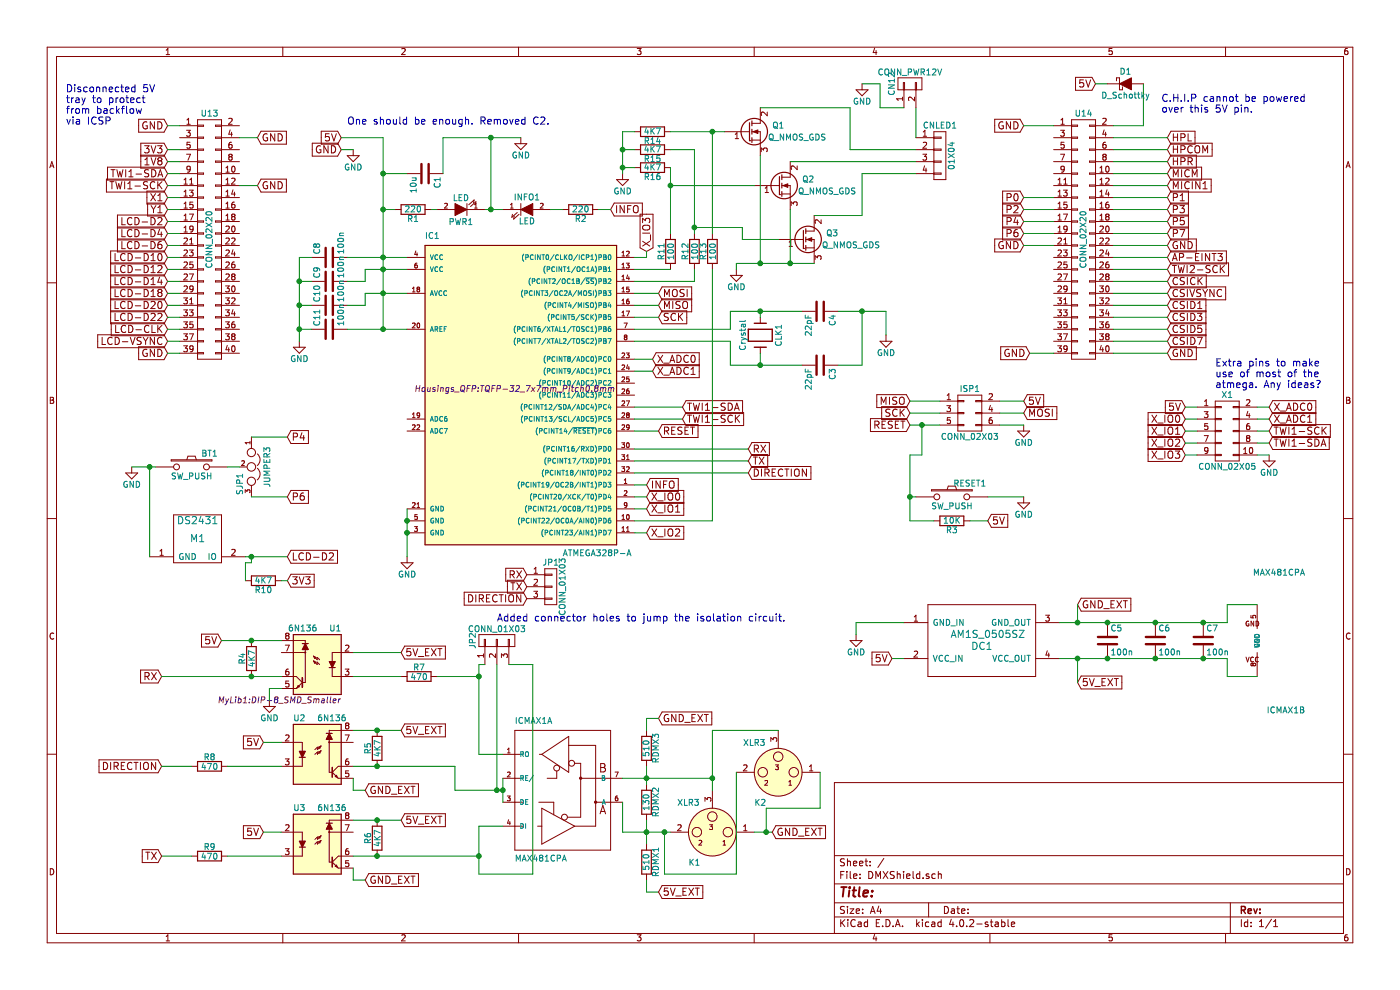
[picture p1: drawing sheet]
EESchema Schematic File Version 2
LIBS:power
LIBS:device
LIBS:transistors
LIBS:conn
LIBS:linear
LIBS:regul
LIBS:74xx
LIBS:cmos4000
LIBS:adc-dac
LIBS:memory
LIBS:xilinx
LIBS:microcontrollers
LIBS:dsp
LIBS:microchip
LIBS:analog_switches
LIBS:motorola
LIBS:texas
LIBS:intel
LIBS:audio
LIBS:interface
LIBS:digital-audio
LIBS:philips
LIBS:display
LIBS:cypress
LIBS:siliconi
LIBS:opto
LIBS:atmel
LIBS:contrib
LIBS:valves
LIBS:dc-dc
LIBS:maxim
LIBS:misc
LIBS:DMXShield-cache
EELAYER 25 0
EELAYER END
$Descr A4 11693 8268
encoding utf-8
Sheet 1 1
Title ""
Date ""
Rev ""
Comp ""
Comment1 ""
Comment2 ""
Comment3 ""
Comment4 ""
$EndDescr
$Comp
L Crystal CLK1
U 1 1
P 6350 2800
F 0 "CLK1" H 6350 2950 50  0000 C CNN
F 1 "Crystal" H 6350 2650 50  0000 C CNN
F 2 "Crystals:Crystal_HC49-U_Vertical" H 6350 2800 50  0001 C CNN
F 3 "" H 6350 2800 50  0000 C CNN
	1    6350 2800
	0    1    1    0   
$EndComp
$Comp
L GND #PWR01
U 1 1
P 2950 1250
F 0 "#PWR01" H 2950 1000 50  0001 C CNN
F 1 "GND" H 2950 1100 50  0000 C CNN
F 2 "" H 2950 1250 50  0000 C CNN
F 3 "" H 2950 1250 50  0000 C CNN
	1    2950 1250
	1    0    0    -1  
$EndComp
$Comp
L GND #PWR02
U 1 1
P 4350 1150
F 0 "#PWR02" H 4350 900 50  0001 C CNN
F 1 "GND" H 4350 1000 50  0000 C CNN
F 2 "" H 4350 1150 50  0000 C CNN
F 3 "" H 4350 1150 50  0000 C CNN
	1    4350 1150
	1    0    0    -1  
$EndComp
$Comp
L C C1
U 1 1
P 3550 1450
F 0 "C1" H 3575 1550 50  0000 L CNN
F 1 "10u" H 3575 1350 50  0000 L CNN
F 2 "Capacitors_ThroughHole:C_Radial_D5_L11_P2.5" H 3588 1300 50  0001 C CNN
F 3 "" H 3550 1450 50  0000 C CNN
	1    3550 1450
	0    1    1    0   
$EndComp
$Comp
L R R1
U 1 1
P 3450 1750
F 0 "R1" V 3530 1750 50  0000 C CNN
F 1 "220" V 3450 1750 50  0000 C CNN
F 2 "Resistors_SMD:R_0805" V 3380 1750 50  0001 C CNN
F 3 "" H 3450 1750 50  0000 C CNN
	1    3450 1750
	0    1    1    0   
$EndComp
$Comp
L LED PWR1
U 1 1
P 3850 1750
F 0 "PWR1" H 3850 1850 50  0000 C CNN
F 1 "LED" H 3850 1650 50  0000 C CNN
F 2 "LEDs:LED-5MM" H 3850 1750 50  0001 C CNN
F 3 "" H 3850 1750 50  0000 C CNN
	1    3850 1750
	-1   0    0    1   
$EndComp
$Comp
L R R3
U 1 1
P 7950 4350
F 0 "R3" V 8030 4350 50  0000 C CNN
F 1 "10K" V 7950 4350 50  0000 C CNN
F 2 "Resistors_SMD:R_0805" V 7880 4350 50  0001 C CNN
F 3 "" H 7950 4350 50  0000 C CNN
	1    7950 4350
	0    1    1    0   
$EndComp
$Comp
L GND #PWR03
U 1 1
P 3400 4650
F 0 "#PWR03" H 3400 4400 50  0001 C CNN
F 1 "GND" H 3400 4500 50  0000 C CNN
F 2 "" H 3400 4650 50  0000 C CNN
F 3 "" H 3400 4650 50  0000 C CNN
	1    3400 4650
	1    0    0    -1  
$EndComp
$Comp
L C C4
U 1 1
P 6850 2600
F 0 "C4" H 6875 2700 50  0000 L CNN
F 1 "22pF" H 6875 2500 50  0000 L CNN
F 2 "Capacitors_SMD:C_0805" H 6888 2450 50  0001 C CNN
F 3 "" H 6850 2600 50  0000 C CNN
	1    6850 2600
	0    1    1    0   
$EndComp
$Comp
L C C3
U 1 1
P 6850 3050
F 0 "C3" H 6875 3150 50  0000 L CNN
F 1 "22pF" H 6875 2950 50  0000 L CNN
F 2 "Capacitors_SMD:C_0805" H 6888 2900 50  0001 C CNN
F 3 "" H 6850 3050 50  0000 C CNN
	1    6850 3050
	0    1    1    0   
$EndComp
$Comp
L GND #PWR04
U 1 1
P 7400 2800
F 0 "#PWR04" H 7400 2550 50  0001 C CNN
F 1 "GND" H 7400 2650 50  0000 C CNN
F 2 "" H 7400 2800 50  0000 C CNN
F 3 "" H 7400 2800 50  0000 C CNN
	1    7400 2800
	1    0    0    -1  
$EndComp
$Comp
L XLR3 K1
U 1 1
P 5950 6950
F 0 "K1" H 6100 7200 50  0000 C CNN
F 1 "XLR3" H 6150 6700 50  0000 C CNN
F 2 "MyLib1:XLR_Angled_DoubleWay" H 5950 6950 50  0001 C CNN
F 3 "" H 5950 6950 50  0000 C CNN
	1    5950 6950
	-1   0    0    1   
$EndComp
$Comp
L CONN_01X04 CNLED1
U 1 1
P 7850 1300
F 0 "CNLED1" H 7850 1550 50  0000 C CNN
F 1 "01X04" V 7950 1300 50  0000 C CNN
F 2 "Pin_Headers:Pin_Header_Straight_1x04" H 7850 1300 50  0001 C CNN
F 3 "" H 7850 1300 50  0000 C CNN
	1    7850 1300
	1    0    0    -1  
$EndComp
$Comp
L Q_NMOS_GDS Q1
U 1 1
P 6250 1100
F 0 "Q1" H 6550 1150 50  0000 R CNN
F 1 "Q_NMOS_GDS" H 6900 1050 50  0000 R CNN
F 2 "TO_SOT_Packages_SMD:TO-252-2Lead" H 6450 1200 50  0001 C CNN
F 3 "" H 6250 1100 50  0000 C CNN
	1    6250 1100
	1    0    0    -1  
$EndComp
$Comp
L GND #PWR05
U 1 1
P 6150 2250
F 0 "#PWR05" H 6150 2000 50  0001 C CNN
F 1 "GND" H 6150 2100 50  0000 C CNN
F 2 "" H 6150 2250 50  0000 C CNN
F 3 "" H 6150 2250 50  0000 C CNN
	1    6150 2250
	1    0    0    -1  
$EndComp
$Comp
L Q_NMOS_GDS Q2
U 1 1
P 6500 1550
F 0 "Q2" H 6800 1600 50  0000 R CNN
F 1 "Q_NMOS_GDS" H 7150 1500 50  0000 R CNN
F 2 "TO_SOT_Packages_SMD:TO-252-2Lead" H 6700 1650 50  0001 C CNN
F 3 "" H 6500 1550 50  0000 C CNN
	1    6500 1550
	1    0    0    -1  
$EndComp
$Comp
L Q_NMOS_GDS Q3
U 1 1
P 6700 2000
F 0 "Q3" H 7000 2050 50  0000 R CNN
F 1 "Q_NMOS_GDS" H 7350 1950 50  0000 R CNN
F 2 "TO_SOT_Packages_SMD:TO-252-2Lead" H 6900 2100 50  0001 C CNN
F 3 "" H 6700 2000 50  0000 C CNN
	1    6700 2000
	1    0    0    -1  
$EndComp
$Comp
L GND #PWR06
U 1 1
P 7200 700
F 0 "#PWR06" H 7200 450 50  0001 C CNN
F 1 "GND" H 7200 550 50  0000 C CNN
F 2 "" H 7200 700 50  0000 C CNN
F 3 "" H 7200 700 50  0000 C CNN
	1    7200 700 
	1    0    0    -1  
$EndComp
$Comp
L CONN_01X02 CN12
U 1 1
P 7600 700
F 0 "CN12" H 7600 850 50  0000 C CNN
F 1 "CONN_PWR12V" V 7700 700 50  0000 C CNN
F 2 "MyLib1:BARREL_JACK_Silk" H 7600 700 50  0001 C CNN
F 3 "" H 7600 700 50  0000 C CNN
	1    7600 700 
	0    -1   -1   0   
$EndComp
$Comp
L MAX481CPA ICMAX1
U 1 1
P 4700 6600
F 0 "ICMAX1" H 4300 7150 50  0000 L BNN
F 1 "MAX481CPA" H 4300 6000 50  0000 L BNN
F 2 "SMD_Packages:SOIC-8-N" H 4700 6750 50  0001 C CNN
F 3 "" H 4700 6600 60  0000 C CNN
	1    4700 6600
	1    0    0    -1  
$EndComp
$Comp
L MAX481CPA ICMAX1
U 2 1
P 10500 5350
F 0 "ICMAX1" H 10100 5900 50  0000 L BNN
F 1 "MAX481CPA" H 10100 4750 50  0000 L BNN
F 2 "SMD_Packages:SOIC-8-N" H 10500 5500 50  0001 C CNN
F 3 "" H 10500 5350 60  0000 C CNN
	2    10500 5350
	-1   0    0    1   
$EndComp
$Comp
L SW_PUSH RESET1
U 1 1
P 7950 4150
F 0 "RESET1" H 8100 4260 50  0000 C CNN
F 1 "SW_PUSH" H 7950 4070 50  0000 C CNN
F 2 "MyLib1:Switch_Plus_Connector" H 7950 4150 50  0001 C CNN
F 3 "" H 7950 4150 50  0000 C CNN
	1    7950 4150
	1    0    0    -1  
$EndComp
$Comp
L GND #PWR07
U 1 1
P 8550 4150
F 0 "#PWR07" H 8550 3900 50  0001 C CNN
F 1 "GND" H 8550 4000 50  0000 C CNN
F 2 "" H 8550 4150 50  0000 C CNN
F 3 "" H 8550 4150 50  0000 C CNN
	1    8550 4150
	1    0    0    -1  
$EndComp
Text GLabel 1400 1050 0    60   Input ~ 0
GND
Text GLabel 1400 1350 0    60   Input ~ 0
1V8
Text GLabel 1400 1450 0    60   Input ~ 0
TWI1-SDA
Text GLabel 1400 1550 0    60   Input ~ 0
TWI1-SCK
Text GLabel 1400 1650 0    60   Input ~ 0
X1
Text GLabel 1400 1750 0    60   Input ~ 0
Y1
Text GLabel 1400 1850 0    60   Input ~ 0
LCD-D2
Text GLabel 1400 1950 0    60   Input ~ 0
LCD-D4
Text GLabel 1400 2050 0    60   Input ~ 0
LCD-D6
Text GLabel 1400 2150 0    60   Input ~ 0
LCD-D10
Text GLabel 1400 2250 0    60   Input ~ 0
LCD-D12
Text GLabel 1400 2350 0    60   Input ~ 0
LCD-D14
Text GLabel 1400 2450 0    60   Input ~ 0
LCD-D18
Text GLabel 1400 2550 0    60   Input ~ 0
LCD-D20
Text GLabel 1400 2650 0    60   Input ~ 0
LCD-D22
Text GLabel 1400 2750 0    60   Input ~ 0
LCD-CLK
Text GLabel 1400 2850 0    60   Input ~ 0
LCD-VSYNC
Text GLabel 9750 1150 2    60   Input ~ 0
HPL
Text GLabel 9750 1250 2    60   Input ~ 0
HPCOM
Text GLabel 9750 1350 2    60   Input ~ 0
HPR
Text GLabel 9750 1450 2    60   Input ~ 0
MICM
Text GLabel 9750 1550 2    60   Input ~ 0
MICIN1
Text GLabel 9750 1650 2    60   Input ~ 0
P1
Text GLabel 9750 1750 2    60   Input ~ 0
P3
Text GLabel 9750 1850 2    60   Input ~ 0
P5
Text GLabel 9750 1950 2    60   Input ~ 0
P7
Text GLabel 9750 2150 2    60   Input ~ 0
AP-EINT3
Text GLabel 9750 2250 2    60   Input ~ 0
TWI2-SCK
Text GLabel 9750 2350 2    60   Input ~ 0
CSICK
Text GLabel 9750 2450 2    60   Input ~ 0
CSIVSYNC
Text GLabel 9750 2550 2    60   Input ~ 0
CSID1
Text GLabel 9750 2650 2    60   Input ~ 0
CSID3
Text GLabel 9750 2750 2    60   Input ~ 0
CSID5
Text GLabel 9750 2850 2    60   Input ~ 0
CSID7
Text GLabel 2850 1150 0    60   Input ~ 0
5V
Text GLabel 2850 1250 0    60   Input ~ 0
GND
Text GLabel 5700 3400 2    60   Input ~ 0
TWI1-SDA
Text GLabel 5700 3500 2    60   Input ~ 0
TWI1-SCK
Text GLabel 1400 2950 0    60   Input ~ 0
GND
Text GLabel 9750 2950 2    60   Input ~ 0
GND
Text GLabel 9750 2050 2    60   Input ~ 0
GND
$Comp
L R R2
U 1 1
P 4850 1750
F 0 "R2" V 4930 1750 50  0000 C CNN
F 1 "220" V 4850 1750 50  0000 C CNN
F 2 "Resistors_SMD:R_0805" V 4780 1750 50  0001 C CNN
F 3 "" H 4850 1750 50  0000 C CNN
	1    4850 1750
	0    1    1    0   
$EndComp
$Comp
L LED INFO1
U 1 1
P 4400 1750
F 0 "INFO1" H 4400 1850 50  0000 C CNN
F 1 "LED" H 4400 1650 50  0000 C CNN
F 2 "LEDs:LED-5MM" H 4400 1750 50  0001 C CNN
F 3 "" H 4400 1750 50  0000 C CNN
	1    4400 1750
	1    0    0    -1  
$EndComp
$Comp
L ATMEGA328P-A IC1
U 1 1
P 4300 3250
F 0 "IC1" H 3550 4500 50  0000 L BNN
F 1 "ATMEGA328P-A" H 4700 1850 50  0000 L BNN
F 2 "Housings_QFP:TQFP-32_7x7mm_Pitch0.8mm" H 4300 3250 50  0000 C CIN
F 3 "" H 4300 3250 50  0000 C CNN
	1    4300 3250
	1    0    0    -1  
$EndComp
$Comp
L CONN_02X20 U13
U 1 1
P 1750 2000
F 0 "U13" H 1750 3050 50  0000 C CNN
F 1 "CONN_02X20" V 1750 2000 50  0000 C CNN
F 2 "Pin_Headers:Pin_Header_Straight_2x20" H 1750 1050 50  0001 C CNN
F 3 "" H 1750 1050 50  0000 C CNN
	1    1750 2000
	1    0    0    -1  
$EndComp
$Comp
L CONN_02X20 U14
U 1 1
P 9050 2000
F 0 "U14" H 9050 3050 50  0000 C CNN
F 1 "CONN_02X20" V 9050 2000 50  0000 C CNN
F 2 "Pin_Headers:Pin_Header_Straight_2x20" H 9050 1050 50  0001 C CNN
F 3 "" H 9050 1050 50  0000 C CNN
	1    9050 2000
	1    0    0    -1  
$EndComp
$Comp
L 6N136 U1
U 1 1
P 2650 5550
F 0 "U1" H 2450 5850 50  0000 L CNN
F 1 "6N136" H 2650 5850 50  0000 L CNN
F 2 "MyLib1:DIP-8_SMD_Smaller" H 2450 5250 50  0000 L CIN
F 3 "" H 2650 5550 50  0000 L CNN
	1    2650 5550
	-1   0    0    -1  
$EndComp
$Comp
L 6N136 U3
U 1 1
P 2650 7050
F 0 "U3" H 2450 7350 50  0000 L CNN
F 1 "6N136" H 2650 7350 50  0000 L CNN
F 2 "MyLib1:DIP-8_SMD_Smaller" H 2450 6750 50  0001 L CIN
F 3 "" H 2650 7050 50  0000 L CNN
	1    2650 7050
	1    0    0    -1  
$EndComp
$Comp
L 6N136 U2
U 1 1
P 2650 6300
F 0 "U2" H 2450 6600 50  0000 L CNN
F 1 "6N136" H 2650 6600 50  0000 L CNN
F 2 "MyLib1:DIP-8_SMD_Smaller" H 2450 6000 50  0001 L CIN
F 3 "" H 2650 6300 50  0000 L CNN
	1    2650 6300
	1    0    0    -1  
$EndComp
$Comp
L AM1S_0505SZ DC1
U 1 1
P 8200 5400
F 0 "DC1" H 8200 5400 60  0000 C CNN
F 1 "AM1S_0505SZ" H 8250 5500 60  0000 C CNN
F 2 "Converters_DCDC_ACDC:DCDC-Conv_TRACO_TME05xx_TME12xx" H 8200 5550 60  0001 C CNN
F 3 "" H 8200 5550 60  0000 C CNN
	1    8200 5400
	1    0    0    -1  
$EndComp
$Comp
L R R4
U 1 1
P 2100 5500
F 0 "R4" V 2180 5500 50  0000 C CNN
F 1 "4K7" V 2100 5500 50  0000 C CNN
F 2 "Resistors_SMD:R_0805" V 2030 5500 50  0001 C CNN
F 3 "" H 2100 5500 50  0000 C CNN
	1    2100 5500
	-1   0    0    1   
$EndComp
Text GLabel 8250 4350 2    60   Input ~ 0
5V
$Comp
L CONN_02X03 ISP1
U 1 1
P 8100 3450
F 0 "ISP1" H 8100 3650 50  0000 C CNN
F 1 "CONN_02X03" H 8100 3250 50  0000 C CNN
F 2 "Pin_Headers:Pin_Header_Straight_2x03" H 8100 2250 50  0001 C CNN
F 3 "" H 8100 2250 50  0000 C CNN
	1    8100 3450
	1    0    0    -1  
$EndComp
$Comp
L GND #PWR08
U 1 1
P 8550 3550
F 0 "#PWR08" H 8550 3300 50  0001 C CNN
F 1 "GND" H 8550 3400 50  0000 C CNN
F 2 "" H 8550 3550 50  0000 C CNN
F 3 "" H 8550 3550 50  0000 C CNN
	1    8550 3550
	1    0    0    -1  
$EndComp
Text GLabel 8550 3350 2    60   Input ~ 0
5V
Text GLabel 5500 2450 2    60   Input ~ 0
MOSI
Text GLabel 5500 2550 2    60   Input ~ 0
MISO
Text GLabel 5500 2650 2    60   Input ~ 0
SCK
Text GLabel 8550 3450 2    60   Input ~ 0
MOSI
Text GLabel 7600 3350 0    60   Input ~ 0
MISO
Text GLabel 7600 3450 0    60   Input ~ 0
SCK
Text GLabel 5500 3600 2    60   Input ~ 0
RESET
Text GLabel 7600 3550 0    60   Input ~ 0
RESET
Text GLabel 5400 4050 2    60   Input ~ 0
INFO
Text GLabel 5100 1750 2    60   Input ~ 0
INFO
$Comp
L R RDMX3
U 1 1
P 5400 6250
F 0 "RDMX3" V 5480 6250 50  0000 C CNN
F 1 "510" V 5400 6250 50  0000 C CNN
F 2 "Resistors_SMD:R_1206" V 5330 6250 50  0001 C CNN
F 3 "" H 5400 6250 50  0000 C CNN
	1    5400 6250
	1    0    0    -1  
$EndComp
$Comp
L R RDMX2
U 1 1
P 5400 6700
F 0 "RDMX2" V 5480 6700 50  0000 C CNN
F 1 "130" V 5400 6700 50  0000 C CNN
F 2 "Resistors_SMD:R_1206_HandSoldering" V 5330 6700 50  0001 C CNN
F 3 "" H 5400 6700 50  0000 C CNN
	1    5400 6700
	1    0    0    -1  
$EndComp
$Comp
L R RDMX1
U 1 1
P 5400 7200
F 0 "RDMX1" V 5480 7200 50  0000 C CNN
F 1 "510" V 5400 7200 50  0000 C CNN
F 2 "Resistors_SMD:R_1206" V 5330 7200 50  0001 C CNN
F 3 "" H 5400 7200 50  0000 C CNN
	1    5400 7200
	1    0    0    -1  
$EndComp
Text GLabel 5500 6000 2    60   Input ~ 0
GND_EXT
Text GLabel 6450 6950 2    60   Input ~ 0
GND_EXT
Text GLabel 5500 7450 2    60   Input ~ 0
5V_EXT
$Comp
L C C5
U 1 1
P 9250 5350
F 0 "C5" H 9275 5450 50  0000 L CNN
F 1 "100n" H 9275 5250 50  0000 L CNN
F 2 "Capacitors_SMD:C_0805" H 9288 5200 50  0001 C CNN
F 3 "" H 9250 5350 50  0000 C CNN
	1    9250 5350
	1    0    0    -1  
$EndComp
$Comp
L C C6
U 1 1
P 9650 5350
F 0 "C6" H 9675 5450 50  0000 L CNN
F 1 "100n" H 9675 5250 50  0000 L CNN
F 2 "Capacitors_SMD:C_0805" H 9688 5200 50  0001 C CNN
F 3 "" H 9650 5350 50  0000 C CNN
	1    9650 5350
	1    0    0    -1  
$EndComp
$Comp
L C C7
U 1 1
P 10050 5350
F 0 "C7" H 10075 5450 50  0000 L CNN
F 1 "100n" H 10075 5250 50  0000 L CNN
F 2 "Capacitors_SMD:C_0805" H 10088 5200 50  0001 C CNN
F 3 "" H 10050 5350 50  0000 C CNN
	1    10050 5350
	1    0    0    -1  
$EndComp
Text GLabel 9000 5700 2    60   Input ~ 0
5V_EXT
Text GLabel 9000 5050 2    60   Input ~ 0
GND_EXT
$Comp
L GND #PWR09
U 1 1
P 7150 5300
F 0 "#PWR09" H 7150 5050 50  0001 C CNN
F 1 "GND" H 7150 5150 50  0000 C CNN
F 2 "" H 7150 5300 50  0000 C CNN
F 3 "" H 7150 5300 50  0000 C CNN
	1    7150 5300
	1    0    0    -1  
$EndComp
Text GLabel 7450 5500 0    60   Input ~ 0
5V
$Comp
L R R5
U 1 1
P 3150 6250
F 0 "R5" V 3230 6250 50  0000 C CNN
F 1 "4K7" V 3150 6250 50  0000 C CNN
F 2 "Resistors_SMD:R_0805" V 3080 6250 50  0001 C CNN
F 3 "" H 3150 6250 50  0000 C CNN
	1    3150 6250
	-1   0    0    1   
$EndComp
$Comp
L R R6
U 1 1
P 3150 7000
F 0 "R6" V 3230 7000 50  0000 C CNN
F 1 "4K7" V 3150 7000 50  0000 C CNN
F 2 "Resistors_SMD:R_0805" V 3080 7000 50  0001 C CNN
F 3 "" H 3150 7000 50  0000 C CNN
	1    3150 7000
	-1   0    0    1   
$EndComp
$Comp
L R R7
U 1 1
P 3500 5650
F 0 "R7" V 3580 5650 50  0000 C CNN
F 1 "470" V 3500 5650 50  0000 C CNN
F 2 "Resistors_SMD:R_0805" V 3430 5650 50  0001 C CNN
F 3 "" H 3500 5650 50  0000 C CNN
	1    3500 5650
	0    -1   -1   0   
$EndComp
$Comp
L R R8
U 1 1
P 1750 6400
F 0 "R8" V 1830 6400 50  0000 C CNN
F 1 "470" V 1750 6400 50  0000 C CNN
F 2 "Resistors_SMD:R_0805" V 1680 6400 50  0001 C CNN
F 3 "" H 1750 6400 50  0000 C CNN
	1    1750 6400
	0    -1   -1   0   
$EndComp
$Comp
L R R9
U 1 1
P 1750 7150
F 0 "R9" V 1830 7150 50  0000 C CNN
F 1 "470" V 1750 7150 50  0000 C CNN
F 2 "Resistors_SMD:R_0805" V 1680 7150 50  0001 C CNN
F 3 "" H 1750 7150 50  0000 C CNN
	1    1750 7150
	0    -1   -1   0   
$EndComp
Text GLabel 2200 6200 0    60   Input ~ 0
5V
Text GLabel 2200 6950 0    60   Input ~ 0
5V
Text GLabel 4400 4800 0    60   Input ~ 0
RX
Text GLabel 4400 4900 0    60   Input ~ 0
TX
Text GLabel 4400 5000 0    60   Input ~ 0
DIRECTION
Text GLabel 1350 5650 0    60   Input ~ 0
RX
Text GLabel 1350 7150 0    60   Input ~ 0
TX
Text GLabel 1350 6400 0    60   Input ~ 0
DIRECTION
Text GLabel 1850 5350 0    60   Input ~ 0
5V
$Comp
L GND #PWR010
U 1 1
P 2250 5850
F 0 "#PWR010" H 2250 5600 50  0001 C CNN
F 1 "GND" H 2250 5700 50  0000 C CNN
F 2 "" H 2250 5850 50  0000 C CNN
F 3 "" H 2250 5850 50  0000 C CNN
	1    2250 5850
	1    0    0    -1  
$EndComp
Text GLabel 3050 6600 2    60   Input ~ 0
GND_EXT
Text GLabel 3050 7350 2    60   Input ~ 0
GND_EXT
Text GLabel 3350 5450 2    60   Input ~ 0
5V_EXT
Text GLabel 3350 6100 2    60   Input ~ 0
5V_EXT
Text GLabel 3350 6850 2    60   Input ~ 0
5V_EXT
Text GLabel 1400 1250 0    60   Input ~ 0
3V3
$Comp
L SW_PUSH BT1
U 1 1
P 1600 3900
F 0 "BT1" H 1750 4010 50  0000 C CNN
F 1 "SW_PUSH" H 1600 3820 50  0000 C CNN
F 2 "MyLib1:Switch_Plus_Connector" H 1600 3900 50  0001 C CNN
F 3 "" H 1600 3900 50  0000 C CNN
	1    1600 3900
	1    0    0    -1  
$EndComp
Text GLabel 2400 3650 2    60   Input ~ 0
P4
Text GLabel 8550 1950 0    60   Input ~ 0
P6
Text GLabel 8550 1850 0    60   Input ~ 0
P4
Text GLabel 8550 1750 0    60   Input ~ 0
P2
Text GLabel 8550 1650 0    60   Input ~ 0
P0
$Comp
L GND #PWR011
U 1 1
P 1100 3900
F 0 "#PWR011" H 1100 3650 50  0001 C CNN
F 1 "GND" H 1100 3750 50  0000 C CNN
F 2 "" H 1100 3900 50  0000 C CNN
F 3 "" H 1100 3900 50  0000 C CNN
	1    1100 3900
	1    0    0    -1  
$EndComp
Text GLabel 2400 4150 2    60   Input ~ 0
P6
$Comp
L JUMPER3 SJP1
U 1 1
P 2100 3900
F 0 "SJP1" H 2150 3800 50  0000 L CNN
F 1 "JUMPER3" H 2100 4000 50  0000 C BNN
F 2 "MyLib1:Solder_Jumper_3_SMALL" H 2100 3900 50  0001 C CNN
F 3 "" H 2100 3900 50  0000 C CNN
	1    2100 3900
	0    1    1    0   
$EndComp
$Comp
L DS2431 M1
U 1 1
P 1650 4550
F 0 "M1" H 1650 4600 60  0000 C CNN
F 1 "DS2431" H 1650 4750 60  0000 C CNN
F 2 "TO_SOT_Packages_THT:TO-92_Inline_Narrow_Oval" H 1650 4550 60  0001 C CNN
F 3 "" H 1650 4550 60  0000 C CNN
	1    1650 4550
	1    0    0    -1  
$EndComp
Text GLabel 2400 4650 2    60   Input ~ 0
LCD-D2
Text GLabel 8550 1050 0    60   Input ~ 0
GND
Text GLabel 8550 2050 0    60   Input ~ 0
GND
Text GLabel 8600 2950 0    60   Input ~ 0
GND
Text GLabel 2150 1150 2    60   Input ~ 0
GND
Text GLabel 2150 1550 2    60   Input ~ 0
GND
Text Notes 2900 1050 0    60   ~ 0
One should be enough. Removed C2.\n
Text Notes 550  1050 0    60   ~ 0
Disconnected 5V\ntray to protect\nfrom backflow\nvia ICSP
Text GLabel 9150 700  0    60   Input ~ 0
5V
Text GLabel 2400 4850 2    60   Input ~ 0
3V3
$Comp
L R R10
U 1 1
P 2200 4850
F 0 "R10" V 2280 4850 50  0000 C CNN
F 1 "4K7" V 2200 4850 50  0000 C CNN
F 2 "Resistors_SMD:R_0805" V 2130 4850 50  0001 C CNN
F 3 "" H 2200 4850 50  0000 C CNN
	1    2200 4850
	0    1    1    0   
$EndComp
$Comp
L XLR3 K2
U 1 1
P 6500 6450
F 0 "K2" H 6650 6700 50  0000 C CNN
F 1 "XLR3" H 6700 6200 50  0000 C CNN
F 2 "MyLib1:XLR_Angled_DoubleWay" H 6500 6450 50  0001 C CNN
F 3 "" H 6500 6450 50  0000 C CNN
	1    6500 6450
	-1   0    0    1   
$EndComp
Text GLabel 5400 4150 2    60   Input ~ 0
X_IO0
Text GLabel 5400 4250 2    60   Input ~ 0
X_IO1
Text GLabel 5400 4450 2    60   Input ~ 0
X_IO2
Text GLabel 5400 2100 1    60   Input ~ 0
X_IO3
Text GLabel 5450 3000 2    60   Input ~ 0
X_ADC0
Text GLabel 5450 3100 2    60   Input ~ 0
X_ADC1
Text GLabel 9900 3400 0    60   Input ~ 0
5V
Text GLabel 9900 3500 0    60   Input ~ 0
X_IO0
Text GLabel 9900 3600 0    60   Input ~ 0
X_IO1
Text GLabel 9900 3700 0    60   Input ~ 0
X_IO2
Text GLabel 9900 3800 0    60   Input ~ 0
X_IO3
Text GLabel 10600 3400 2    60   Input ~ 0
X_ADC0
Text GLabel 10600 3500 2    60   Input ~ 0
X_ADC1
Text GLabel 10600 3700 2    60   Input ~ 0
TWI1-SDA
Text GLabel 10600 3600 2    60   Input ~ 0
TWI1-SCK
$Comp
L CONN_02X05 X1
U 1 1
P 10250 3600
F 0 "X1" H 10250 3900 50  0000 C CNN
F 1 "CONN_02X05" H 10250 3300 50  0000 C CNN
F 2 "Pin_Headers:Pin_Header_Straight_2x05" H 10250 2400 50  0001 C CNN
F 3 "" H 10250 2400 50  0000 C CNN
	1    10250 3600
	1    0    0    -1  
$EndComp
$Comp
L GND #PWR012
U 1 1
P 10600 3800
F 0 "#PWR012" H 10600 3550 50  0001 C CNN
F 1 "GND" H 10600 3650 50  0000 C CNN
F 2 "" H 10600 3800 50  0000 C CNN
F 3 "" H 10600 3800 50  0000 C CNN
	1    10600 3800
	1    0    0    -1  
$EndComp
$Comp
L CONN_01X03 JP2
U 1 1
P 4150 5350
F 0 "JP2" H 4150 5550 50  0000 C CNN
F 1 "CONN_01X03" V 4250 5350 50  0000 C CNN
F 2 "Pin_Headers:Pin_Header_Straight_1x03" H 4150 5350 50  0001 C CNN
F 3 "" H 4150 5350 50  0000 C CNN
	1    4150 5350
	0    -1   -1   0   
$EndComp
$Comp
L CONN_01X03 JP1
U 1 1
P 4600 4900
F 0 "JP1" H 4600 5100 50  0000 C CNN
F 1 "CONN_01X03" V 4700 4900 50  0000 C CNN
F 2 "Pin_Headers:Pin_Header_Straight_1x03" H 4600 4900 50  0001 C CNN
F 3 "" H 4600 4900 50  0000 C CNN
	1    4600 4900
	1    0    0    -1  
$EndComp
Text GLabel 6250 3750 2    60   Input ~ 0
RX
Text GLabel 6250 3850 2    60   Input ~ 0
TX
Text GLabel 6250 3950 2    60   Input ~ 0
DIRECTION
Text Notes 4150 5200 0    60   ~ 0
Added connector holes to jump the isolation circuit.\n
Text Notes 9700 950  0    60   ~ 0
C.H.I.P cannot be powered\nover this 5V pin.
Text Notes 10150 3250 0    60   ~ 0
Extra pins to make\nuse of most of the\natmega. Any ideas?
$Comp
L C C8
U 1 1
P 2750 2150
F 0 "C8" H 2775 2250 50  0000 L CNN
F 1 "100n" H 2775 2050 50  0000 L CNN
F 2 "Capacitors_SMD:C_0805" H 2788 2000 50  0001 C CNN
F 3 "" H 2750 2150 50  0000 C CNN
	1    2750 2150
	0    -1   -1   0   
$EndComp
$Comp
L C C9
U 1 1
P 2750 2350
F 0 "C9" H 2775 2450 50  0000 L CNN
F 1 "100n" H 2775 2250 50  0000 L CNN
F 2 "Capacitors_SMD:C_0805" H 2788 2200 50  0001 C CNN
F 3 "" H 2750 2350 50  0000 C CNN
	1    2750 2350
	0    -1   -1   0   
$EndComp
$Comp
L C C10
U 1 1
P 2750 2550
F 0 "C10" H 2775 2650 50  0000 L CNN
F 1 "100n" H 2775 2450 50  0000 L CNN
F 2 "Capacitors_SMD:C_0805" H 2788 2400 50  0001 C CNN
F 3 "" H 2750 2550 50  0000 C CNN
	1    2750 2550
	0    -1   -1   0   
$EndComp
$Comp
L C C11
U 1 1
P 2750 2750
F 0 "C11" H 2775 2850 50  0000 L CNN
F 1 "100n" H 2775 2650 50  0000 L CNN
F 2 "Capacitors_SMD:C_0805" H 2788 2600 50  0001 C CNN
F 3 "" H 2750 2750 50  0000 C CNN
	1    2750 2750
	0    -1   -1   0   
$EndComp
$Comp
L GND #PWR013
U 1 1
P 2500 2850
F 0 "#PWR013" H 2500 2600 50  0001 C CNN
F 1 "GND" H 2500 2700 50  0000 C CNN
F 2 "" H 2500 2850 50  0000 C CNN
F 3 "" H 2500 2850 50  0000 C CNN
	1    2500 2850
	1    0    0    -1  
$EndComp
$Comp
L R R11
U 1 1
P 5600 2100
F 0 "R11" V 5680 2100 50  0000 C CNN
F 1 "100" V 5600 2100 50  0000 C CNN
F 2 "Resistors_SMD:R_0805" V 5530 2100 50  0001 C CNN
F 3 "" H 5600 2100 50  0000 C CNN
	1    5600 2100
	-1   0    0    1   
$EndComp
$Comp
L R R12
U 1 1
P 5800 2100
F 0 "R12" V 5880 2100 50  0000 C CNN
F 1 "100" V 5800 2100 50  0000 C CNN
F 2 "Resistors_SMD:R_0805" V 5730 2100 50  0001 C CNN
F 3 "" H 5800 2100 50  0000 C CNN
	1    5800 2100
	-1   0    0    1   
$EndComp
$Comp
L R R13
U 1 1
P 5950 2100
F 0 "R13" V 6030 2100 50  0000 C CNN
F 1 "100" V 5950 2100 50  0000 C CNN
F 2 "Resistors_SMD:R_0805" V 5880 2100 50  0001 C CNN
F 3 "" H 5950 2100 50  0000 C CNN
	1    5950 2100
	-1   0    0    1   
$EndComp
$Comp
L R R14
U 1 1
P 5450 1100
F 0 "R14" V 5530 1100 50  0000 C CNN
F 1 "4K7" V 5450 1100 50  0000 C CNN
F 2 "Resistors_SMD:R_0805" V 5380 1100 50  0001 C CNN
F 3 "" H 5450 1100 50  0000 C CNN
	1    5450 1100
	0    1    1    0   
$EndComp
$Comp
L R R15
U 1 1
P 5450 1250
F 0 "R15" V 5530 1250 50  0000 C CNN
F 1 "4K7" V 5450 1250 50  0000 C CNN
F 2 "Resistors_SMD:R_0805" V 5380 1250 50  0001 C CNN
F 3 "" H 5450 1250 50  0000 C CNN
	1    5450 1250
	0    1    1    0   
$EndComp
$Comp
L R R16
U 1 1
P 5450 1400
F 0 "R16" V 5530 1400 50  0000 C CNN
F 1 "4K7" V 5450 1400 50  0000 C CNN
F 2 "Resistors_SMD:R_0805" V 5380 1400 50  0001 C CNN
F 3 "" H 5450 1400 50  0000 C CNN
	1    5450 1400
	0    1    1    0   
$EndComp
$Comp
L GND #PWR014
U 1 1
P 5200 1450
F 0 "#PWR014" H 5200 1200 50  0001 C CNN
F 1 "GND" H 5200 1300 50  0000 C CNN
F 2 "" H 5200 1450 50  0000 C CNN
F 3 "" H 5200 1450 50  0000 C CNN
	1    5200 1450
	1    0    0    -1  
$EndComp
Wire Wire Line
	2850 1250 2950 1250
Wire Wire Line
	3700 1150 4350 1150
Wire Wire Line
	3200 1450 3400 1450
Wire Wire Line
	3700 1450 3700 1150
Wire Wire Line
	3200 1750 3300 1750
Connection ~ 3200 1450
Wire Wire Line
	3600 1750 3650 1750
Connection ~ 3200 1750
Connection ~ 3200 2450
Wire Wire Line
	3400 4250 3400 4650
Connection ~ 3400 4450
Connection ~ 3200 2750
Wire Wire Line
	2900 2750 3400 2750
Wire Wire Line
	6350 2650 6350 2600
Wire Wire Line
	6100 2600 6700 2600
Wire Wire Line
	6100 2600 6100 2750
Wire Wire Line
	6100 2750 5300 2750
Wire Wire Line
	6350 2950 6350 3050
Wire Wire Line
	6100 3050 6700 3050
Wire Wire Line
	6100 3050 6100 2850
Wire Wire Line
	6100 2850 5300 2850
Connection ~ 6350 3050
Connection ~ 6350 2600
Wire Wire Line
	7000 2600 7400 2600
Wire Wire Line
	7400 2600 7400 2800
Wire Wire Line
	7000 3050 7200 3050
Wire Wire Line
	7200 3050 7200 2600
Connection ~ 7200 2600
Wire Wire Line
	5300 3500 5700 3500
Wire Wire Line
	5300 3400 5700 3400
Wire Wire Line
	4200 6500 4200 6700
Connection ~ 4200 6600
Wire Wire Line
	5300 3850 6250 3850
Wire Wire Line
	5950 6100 5950 6600
Wire Wire Line
	5600 6950 5200 6950
Wire Wire Line
	5200 6950 5200 6700
Wire Wire Line
	4050 1750 4200 1750
Wire Wire Line
	4100 1150 4100 1750
Connection ~ 4100 1750
Wire Wire Line
	5300 3750 6250 3750
Wire Wire Line
	8250 4150 8550 4150
Connection ~ 5400 6500
Connection ~ 5400 6950
Wire Wire Line
	3050 2450 3400 2450
Wire Wire Line
	1400 1050 1500 1050
Wire Wire Line
	1500 1350 1400 1350
Wire Wire Line
	1400 1450 1500 1450
Wire Wire Line
	1500 1550 1400 1550
Wire Wire Line
	1400 1650 1500 1650
Wire Wire Line
	1500 1750 1400 1750
Wire Wire Line
	1400 1850 1500 1850
Wire Wire Line
	1500 1950 1400 1950
Wire Wire Line
	1400 2050 1500 2050
Wire Wire Line
	1500 2150 1400 2150
Wire Wire Line
	1400 2250 1500 2250
Wire Wire Line
	1500 2350 1400 2350
Wire Wire Line
	1400 2450 1500 2450
Wire Wire Line
	1500 2550 1400 2550
Wire Wire Line
	1400 2650 1500 2650
Wire Wire Line
	1500 2750 1400 2750
Wire Wire Line
	1400 2850 1500 2850
Wire Wire Line
	9300 1150 9750 1150
Wire Wire Line
	9300 1250 9750 1250
Wire Wire Line
	9300 1350 9750 1350
Wire Wire Line
	9300 1450 9750 1450
Wire Wire Line
	9300 1550 9750 1550
Wire Wire Line
	9300 1650 9750 1650
Wire Wire Line
	9300 1750 9750 1750
Wire Wire Line
	9750 1850 9300 1850
Wire Wire Line
	9300 1950 9750 1950
Wire Wire Line
	9300 2150 9750 2150
Wire Wire Line
	9750 2250 9300 2250
Wire Wire Line
	9300 2350 9750 2350
Wire Wire Line
	9750 2450 9300 2450
Wire Wire Line
	9300 2550 9750 2550
Wire Wire Line
	9750 2650 9300 2650
Wire Wire Line
	9300 2750 9750 2750
Wire Wire Line
	9300 2850 9750 2850
Wire Wire Line
	2900 2150 3400 2150
Wire Wire Line
	1400 2950 1500 2950
Wire Wire Line
	9300 2050 9750 2050
Wire Wire Line
	9300 2950 9750 2950
Wire Wire Line
	4600 1750 4700 1750
Wire Wire Line
	5300 4050 5400 4050
Wire Wire Line
	5300 3950 6250 3950
Wire Wire Line
	3050 2250 3400 2250
Connection ~ 3400 4350
Wire Wire Line
	7550 900  7350 900 
Wire Wire Line
	7350 900  7350 700 
Wire Wire Line
	7350 700  7200 700 
Wire Wire Line
	7650 900  7650 1150
Wire Wire Line
	6600 1350 7650 1350
Wire Wire Line
	6350 900  7100 900 
Wire Wire Line
	7100 900  7100 1250
Wire Wire Line
	7100 1250 7650 1250
Wire Wire Line
	6800 1800 7200 1800
Wire Wire Line
	7200 1800 7200 1450
Wire Wire Line
	7200 1450 7650 1450
Wire Wire Line
	6800 2200 6150 2200
Wire Wire Line
	6150 2200 6150 2250
Wire Wire Line
	6600 1750 6600 2200
Connection ~ 6600 2200
Wire Wire Line
	6350 1300 6350 2200
Connection ~ 6350 2200
Wire Wire Line
	3200 1150 3200 2750
Wire Wire Line
	8100 4350 8250 4350
Wire Wire Line
	8350 3350 8550 3350
Wire Wire Line
	8550 3550 8350 3550
Wire Wire Line
	5950 4350 5300 4350
Wire Wire Line
	5300 2450 5500 2450
Wire Wire Line
	5500 2550 5300 2550
Wire Wire Line
	5300 2650 5500 2650
Wire Wire Line
	5300 3600 5500 3600
Wire Wire Line
	7600 3350 7850 3350
Wire Wire Line
	7600 3450 7850 3450
Wire Wire Line
	8350 3450 8550 3450
Wire Wire Line
	7600 3550 7850 3550
Wire Wire Line
	7600 4150 7650 4150
Wire Wire Line
	7600 4350 7800 4350
Connection ~ 7600 4150
Wire Wire Line
	7600 3800 7600 4350
Wire Wire Line
	7600 3800 7700 3800
Wire Wire Line
	7700 3800 7700 3550
Connection ~ 7700 3550
Wire Wire Line
	5400 6400 5400 6550
Wire Wire Line
	5400 6850 5400 7050
Wire Wire Line
	5400 7350 5400 7450
Wire Wire Line
	5400 7450 5500 7450
Wire Wire Line
	8850 5200 10250 5200
Connection ~ 9250 5200
Connection ~ 9650 5200
Wire Wire Line
	10250 5200 10250 5050
Wire Wire Line
	10250 5050 10500 5050
Connection ~ 10050 5200
Wire Wire Line
	8850 5500 10250 5500
Connection ~ 9250 5500
Connection ~ 9650 5500
Wire Wire Line
	10250 5500 10250 5650
Wire Wire Line
	10250 5650 10500 5650
Connection ~ 10050 5500
Wire Wire Line
	9000 5050 9000 5200
Connection ~ 9000 5200
Wire Wire Line
	9000 5700 9000 5500
Connection ~ 9000 5500
Wire Wire Line
	1850 5350 2350 5350
Connection ~ 2100 5350
Connection ~ 2100 5650
Wire Wire Line
	2350 5750 2250 5750
Wire Wire Line
	2250 5750 2250 5850
Wire Wire Line
	2350 6200 2200 6200
Wire Wire Line
	2350 6950 2200 6950
Wire Wire Line
	2350 7150 1900 7150
Wire Wire Line
	1900 6400 2350 6400
Wire Wire Line
	2950 6500 2950 6600
Wire Wire Line
	2950 6600 3050 6600
Wire Wire Line
	2950 7250 2950 7350
Wire Wire Line
	2950 7350 3050 7350
Wire Wire Line
	3350 5650 2950 5650
Wire Wire Line
	4000 6300 4200 6300
Wire Wire Line
	4000 5650 3650 5650
Wire Wire Line
	2950 5450 3350 5450
Wire Wire Line
	2950 6100 3350 6100
Connection ~ 3150 6100
Wire Wire Line
	2950 6400 3800 6400
Wire Wire Line
	3800 6600 4200 6600
Connection ~ 3150 6400
Wire Wire Line
	2950 6850 3350 6850
Connection ~ 3150 6850
Wire Wire Line
	4000 6900 4000 7300
Wire Wire Line
	4000 6900 4200 6900
Connection ~ 3150 7150
Wire Wire Line
	1350 5650 2350 5650
Wire Wire Line
	1350 6400 1600 6400
Wire Wire Line
	1600 7150 1350 7150
Wire Wire Line
	1400 1250 1500 1250
Wire Wire Line
	1100 3900 1300 3900
Wire Wire Line
	8550 1650 8800 1650
Wire Wire Line
	8550 1750 8800 1750
Wire Wire Line
	8550 1850 8800 1850
Wire Wire Line
	8550 1950 8800 1950
Connection ~ 4100 1150
Connection ~ 3200 2250
Connection ~ 3200 2150
Wire Wire Line
	5200 6500 5950 6500
Wire Wire Line
	5400 6100 5400 6000
Wire Wire Line
	5400 6000 5500 6000
Wire Wire Line
	6300 6950 6450 6950
Wire Wire Line
	1900 3900 2000 3900
Wire Wire Line
	2100 3650 2400 3650
Wire Wire Line
	2100 4150 2400 4150
Wire Wire Line
	5600 1100 6050 1100
Wire Wire Line
	5600 1550 6300 1550
Wire Wire Line
	1250 3900 1250 4650
Connection ~ 1250 3900
Wire Wire Line
	2050 4650 2400 4650
Wire Wire Line
	8550 1050 8800 1050
Wire Wire Line
	8550 2050 8800 2050
Wire Wire Line
	8600 2950 8800 2950
Wire Wire Line
	2150 1150 2000 1150
Wire Wire Line
	2150 1550 2000 1550
Wire Wire Line
	2850 1150 3200 1150
Wire Wire Line
	9550 1050 9300 1050
Wire Wire Line
	9550 700  9550 1050
Wire Wire Line
	9150 700  9250 700 
Wire Wire Line
	7150 5300 7150 5200
Wire Wire Line
	7150 5200 7550 5200
Wire Wire Line
	7450 5500 7550 5500
Wire Wire Line
	2350 4850 2400 4850
Wire Wire Line
	2050 4850 2050 4700
Wire Wire Line
	2050 4700 2100 4700
Wire Wire Line
	2100 4700 2100 4650
Connection ~ 2100 4650
Wire Wire Line
	5550 6950 5550 7300
Wire Wire Line
	5550 7300 6150 7300
Wire Wire Line
	6150 7300 6150 6450
Connection ~ 5550 6950
Wire Wire Line
	6400 6950 6400 6750
Wire Wire Line
	6400 6750 6850 6750
Wire Wire Line
	6850 6750 6850 6450
Connection ~ 6400 6950
Wire Wire Line
	5950 6100 6500 6100
Connection ~ 5950 6500
Wire Wire Line
	5300 2150 5400 2150
Wire Wire Line
	5300 4150 5400 4150
Wire Wire Line
	5300 4250 5400 4250
Wire Wire Line
	5300 4450 5400 4450
Wire Wire Line
	5300 3000 5450 3000
Wire Wire Line
	5300 3100 5450 3100
Wire Wire Line
	9900 3400 10000 3400
Wire Wire Line
	9900 3500 10000 3500
Wire Wire Line
	9900 3600 10000 3600
Wire Wire Line
	9900 3700 10000 3700
Wire Wire Line
	9900 3800 10000 3800
Wire Wire Line
	10500 3400 10600 3400
Wire Wire Line
	10500 3500 10600 3500
Wire Wire Line
	10500 3600 10600 3600
Wire Wire Line
	10500 3700 10600 3700
Wire Wire Line
	10500 3800 10600 3800
Wire Wire Line
	3800 6400 3800 6600
Wire Wire Line
	4000 5550 4000 6300
Wire Wire Line
	4050 5550 4000 5550
Connection ~ 4000 5650
Wire Wire Line
	4150 5550 4150 6600
Connection ~ 4150 6600
Connection ~ 4000 7150
Wire Wire Line
	4250 5550 4450 5550
Wire Wire Line
	4450 5550 4450 7300
Wire Wire Line
	4450 7300 4000 7300
Wire Wire Line
	2950 7150 4000 7150
Wire Wire Line
	2900 2350 3050 2350
Wire Wire Line
	3050 2350 3050 2250
Wire Wire Line
	2900 2550 3050 2550
Wire Wire Line
	3050 2550 3050 2450
Wire Wire Line
	2600 2750 2500 2750
Wire Wire Line
	2500 2150 2500 2850
Wire Wire Line
	2600 2550 2500 2550
Connection ~ 2500 2750
Wire Wire Line
	2600 2350 2500 2350
Connection ~ 2500 2550
Wire Wire Line
	2600 2150 2500 2150
Connection ~ 2500 2350
Wire Wire Line
	5400 2150 5400 2100
Wire Wire Line
	5100 1750 5000 1750
Wire Wire Line
	5600 1400 5600 1950
Wire Wire Line
	5300 2250 5600 2250
Wire Wire Line
	5300 2350 5800 2350
Wire Wire Line
	5800 2350 5800 2250
Wire Wire Line
	5800 1250 5800 1950
Wire Wire Line
	5800 1900 6200 1900
Wire Wire Line
	6200 1900 6200 2000
Wire Wire Line
	6200 2000 6500 2000
Wire Wire Line
	5950 1100 5950 1950
Wire Wire Line
	5950 2250 5950 4350
Wire Wire Line
	5300 1100 5200 1100
Wire Wire Line
	5200 1100 5200 1450
Wire Wire Line
	5300 1250 5200 1250
Connection ~ 5200 1250
Wire Wire Line
	5300 1400 5200 1400
Connection ~ 5200 1400
Connection ~ 5600 1550
Wire Wire Line
	5600 1250 5800 1250
Connection ~ 5800 1900
Connection ~ 5950 1100
$Comp
L D_Schottky D1
U 1 1
P 9400 700
F 0 "D1" H 9400 800 50  0000 C CNN
F 1 "D_Schottky" H 9400 600 50  0000 C CNN
F 2 "Diodes_SMD:SOD-123" H 9400 700 50  0001 C CNN
F 3 "" H 9400 700 50  0000 C CNN
	1    9400 700 
	1    0    0    -1  
$EndComp
$EndSCHEMATC
